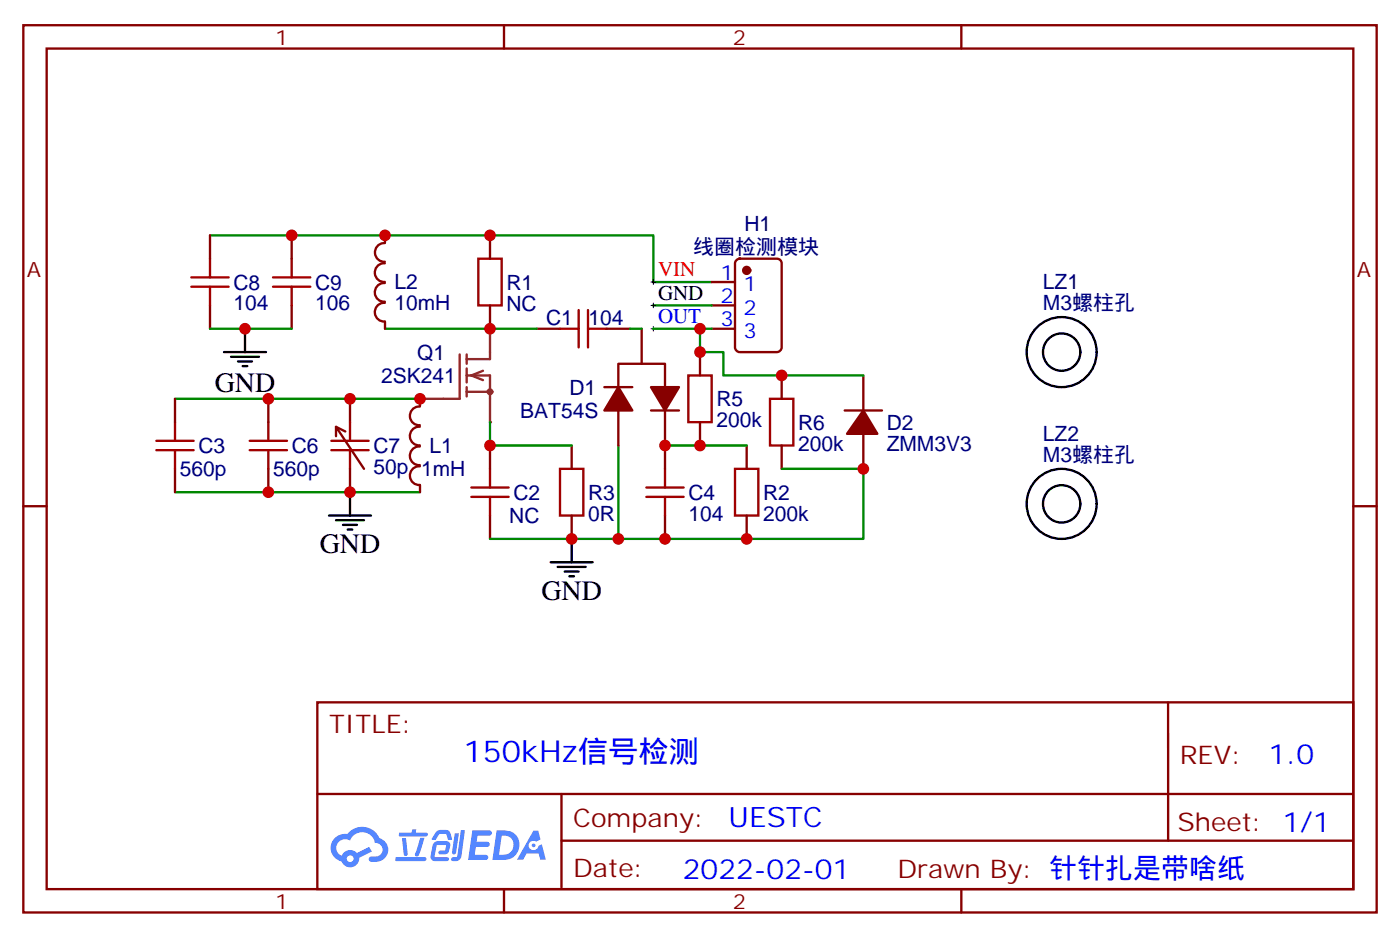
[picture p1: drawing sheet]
<svg xmlns="http://www.w3.org/2000/svg" width="212mm" height="142mm" viewBox="0 0 212 142" stroke-linecap="round" stroke-linejoin="round" font-family="sans-serif">
<g fill="none" stroke="#870000" stroke-width=".35">
<path d="M3.5 3.8h204.6v134.1h-204.6zM7.1 7.3h197.5v127h-197.5zM76.2 3.8v3.5M145.3 3.8v3.5M3.5 76.5h3.6M204.6 76.5h3.5M48 106.1h156.6v28.2h-156.6zM48 120h156.5M84.9 120v14.1M176.6 106.1v20.9M76.2 134.3v3.6M84.9 127h119.6"/>
<path d="M145.3 134.3v3.6"/>
</g>
<g fill="#5487ff">
<path d="M71.4 125.5h1.7a1.33 1.33 0 0 1 1.2 .2 .39 .39 0 0 1-.4 .6h-1.7l-.1 .9h1.6a.4 .4 0 0 1 .4 .4 .4 .4 0 0 1-.5 .4h-1.7l-.1 1.2h.8a1.24 1.24 0 0 1 1.2 .1 .39 .39 0 0 1-.4 .6h-2.6z"/>
<path d="M80.6 125.5h.8l.3 1.3-.6 .4a.74 .74 0 0 0-1.1 .3 .74 .74 0 0 0 .5 1 .74 .74 0 0 0 .9-.7l.5-.2 .6 2.3h-.8l-.3-.9h-1.8l-.5 .9h-.9z"/>
<path d="M68.8 125.9h.6l-.4 2.9a.31 .31 0 0 1-.4 .3 .31 .31 0 0 1-.3-.3z"/>
<path d="M69.7 125.4h.6l-.5 4a.97 .97 0 0 1-1.6 .5l.2-.3 .6-.1 .1-.2z"/>
<path d="M66 125.6l.5-.2h.8a.67 .67 0 0 1 .8 .5l.3 .9-.2 .1h-.5l-.3-.9h-.8a1.17 1.17 0 0 0-.7 .8l-.5 .1-.1-.1z"/>
<path d="M65.7 127.3l.5-.2h1.3a.6 .6 0 0 1 .5 .9 1.11 1.11 0 0 1-.8 1.1h-.6a.29 .29 0 0 1-.3-.3 .29 .29 0 0 1 .3-.3h.7l.2-.8h-1.5l-.3 1.8h1.9a.29 .29 0 0 1 .3 .3 .29 .29 0 0 1-.3 .3h-2l-.4-.3-.1-.5 .3-1.6z"/>
<path d="M59.8 129.5h4.4a.3 .3 0 0 1 .3 .3 .3 .3 0 0 1-.3 .3h-4.3l-.1-.1z"/>
<path d="M63.5 126.6h.7l-.9 2.6a.31 .31 0 0 1-.3 .2 .31 .31 0 0 1-.3-.3z"/>
<path d="M60.8 126.6h.6l.2 2.4-.2 .3h-.3l-.1-.2z"/>
<path d="M60.3 125.8h1.9l.1-.4 .1-.1h.5v.5h1.5a.29 .29 0 0 1 .3 .3 .29 .29 0 0 1-.3 .3h-4l-.1-.2z"/>
<path d="M75.1 125.5l-.7 4.4h1.5a2.27 2.27 0 0 0 2.5-1.6 2.27 2.27 0 0 0-1.3-2.7zM75.9 126.3a1.46 1.46 0 0 1 1.7 1.2 1.46 1.46 0 0 1-1.5 1.6l-.7 .1z"/>
<path d="M50.6 126.6a2.09 2.09 0 0 0 1 3.6 1.37 1.37 0 0 0 1.6 .8 1.37 1.37 0 0 0 1.1-1.4l1.9-.9-.4-.7-1.8 .9a1.4 1.4 0 0 0-2.3 .4 1.32 1.32 0 0 1-.7-1.9 1.32 1.32 0 0 1 1.9-.4 1.98 1.98 0 0 1 2.1-1.3 1.98 1.98 0 0 1 1.7 1.7 1.03 1.03 0 0 1 1.1 .9 1.03 1.03 0 0 1-.9 1.1h-.6a.41 .41 0 0 0-.5 .3 .41 .41 0 0 0 .3 .5 1.96 1.96 0 0 0 2.1-.6 1.96 1.96 0 0 0 .3-2.1l-.7-.7-.4-.2a2.84 2.84 0 0 0-4.9-.6h-.1a2.28 2.28 0 0 0-1.8 .6zM52.4 129.8a.55 .55 0 0 1 1.1 0 .55 .55 0 0 1-1.1 0z"/>
<circle cx="80.7" cy="127.7" r=".28"/>
</g>
<g fill="none" stroke="#a10000" stroke-width=".35">
<path d="M31.7 39.1v2.8M44.1 39.1v2.8M72.3 39.1h3.5v7h-3.5zM28.9 43.3h5.7M28.9 41.9h5.7M31.7 43.3v2.8M41.3 43.3h5.6M41.3 41.9h5.6M44.1 43.3v2.8M84.7 49.7h2.8M87.5 46.8v5.7M88.9 49.7h2.8"/>
<path d="M88.9 46.8v5.7M37.7 68h5.7M37.7 66.6h5.7M40.6 63.8v2.8M40.6 68v2.8M71.3 75.1h5.6M71.3 73.7h5.6M74.1 70.8v2.9M74.1 75.1v2.8M84.7 70.8h3.5v7.1h-3.5zM97.7 75.1h5.7M97.7 73.7h5.7"/>
<path d="M100.5 70.8v2.9M100.5 75.1v2.8M111.1 70.8h3.6v7.1h-3.6z"/>
</g>
<g fill="none" stroke="#870000" stroke-width=".35">
<path d="M31.7 35.6v3.5M44.1 35.6v3.5M58.2 39.8a1.41 1.41 0 0 0-1.5 1.4 1.41 1.41 0 0 0 1.5 1.4M58.2 36.7a1.41 1.41 0 0 0-1.5 1.4 1.41 1.41 0 0 0 1.5 1.4M58.2 35.6v1M74.1 35.6v3.5M111.4 39.3l.4-.2h5.7a.71 .71 0 0 1 .7 .7v12.7a.76 .76 0 0 1-.7 .7h-5.7a.76 .76 0 0 1-.7-.7v-12.7zM31.7 46.1v3.6M44.1 46.1v3.6M58.2 42.8a1.41 1.41 0 0 0-1.5 1.4 1.41 1.41 0 0 0 1.5 1.4M58.2 45.8a1.41 1.41 0 0 0-1.5 1.4 1.41 1.41 0 0 0 1.5 1.4M58.2 48.6v1.1"/>
<path d="M74.1 46.1v3.6M81.1 49.7h3.6M91.7 49.7h3.5M107.6 49.7h3.5M107.6 42.6h3.5M107.6 46.1h3.5M40.6 60.3v3.5M40.6 70.8v3.6M63.5 67.5a1.41 1.41 0 0 0-1.5 1.4 1.41 1.41 0 0 0 1.5 1.4M63.5 64.5a1.41 1.41 0 0 0-1.5 1.4 1.41 1.41 0 0 0 1.5 1.4M63.5 70.5a1.41 1.41 0 0 0-1.5 1.4 1.41 1.41 0 0 0 1.5 1.4M63.5 61.4a1.41 1.41 0 0 0-1.5 1.4 1.41 1.41 0 0 0 1.5 1.4"/>
<path d="M63.5 60.3v1M63.5 73.3v1.1M74.1 67.3v3.5M74.1 77.9v3.5M86.4 67.3v3.5M86.4 77.9v3.5M100.5 67.3v3.5M100.5 77.9v3.5M112.9 67.3v3.5M112.9 77.9v3.5"/>
</g>
<path d="M31.7 35.6h67.1v7h8.8M31.7 49.7h12.4M58.2 49.7h22.9M98.8 46.1h8.8M26.5 60.3h37M26.5 74.4h37M74.1 67.3h12.3M93.5 67.3v14.1h-19.4M130.5 70.8v10.6h-37" fill="none" stroke="#008700" stroke-width=".35"/>
<g fill="none" stroke="#000" stroke-width=".35">
<path d="M33.9 53.2h6.3M34.9 53.9h4.3M36 54.6h2.1M36.7 55.3h.7M37 49.7v3.5M49.7 77.9h6.4M50.8 78.6h4.2M51.9 79.3h2.1M52.9 74.4v3.5M52.6 80h.7M83.3 84.9h6.3M84.3 85.7h4.2"/>
<path d="M85.4 86.4h2.1M86.1 87.1h.7M86.4 81.4v3.5"/>
</g>
<circle cx="112.9" cy="40.9" r=".53" fill="#870000" stroke="#870000" stroke-width=".35"/>
<path d="M98.4 49.7h.7M98.4 42.6h.7M98.4 46.1h.7M98.8 42.3v.7M98.8 45.8v.7M98.8 49.3v.7" fill="none" stroke="#000" stroke-width=".15"/>
<g fill="none" stroke="#8c2424" stroke-width=".35">
<path d="M69.5 53.6v6.7h-2.5M70.6 53.6v1.4M70.6 55.7v2.1M70.6 58.5v1.4M70.6 56.7h3.5v7.1M70.6 59.2h3.5M73 56l-1.7 .7 1.7 .7M74.1 49.7v4.6h-3.5"/>
<circle cx="74.1" cy="59.2" r=".35"/>
</g>
<circle cx="74.1" cy="49.7" r=".18" fill="#8c2424"/>
<path d="M63.5 60.3h3.5" fill="none" stroke="#8c2424" stroke-width=".35"/>
<circle cx="74.1" cy="63.8" r=".18" fill="#8c2424"/>
<g fill="none" stroke="#870000" stroke-width=".35">
<path d="M91.4 58.5h4.2M93.5 58.5v-3.5h7v3.5M97 49.7v5.3M105.8 53.2v3.5M118.2 56.7v3.6M130.5 56.7v5.3M26.5 60.3v3.5M26.5 70.8v3.6M50.8 65.9v-1.4l4.2 6.3M50.8 64.5l1.4 .7M52.9 60.3v3.5M52.9 70.8v3.6"/>
<path d="M93.5 62v5.3M98.4 62h4.3M100.5 62v5.3M105.8 63.8v3.5M118.2 67.3v3.5M127.7 62h5.6M130.5 65.5v5.3"/>
</g>
<path d="M104.1 56.7h3.5v7.1h-3.5zM23.6 66.6h5.7M23.6 68h5.7M26.5 63.8v2.8M26.5 68v2.8M50.1 66.6h5.6M50.1 68h5.6M52.9 63.8v2.8M52.9 68v2.8M116.4 60.3h3.5v7h-3.5z" fill="none" stroke="#a10000" stroke-width=".35"/>
<g fill="none" stroke="#000" stroke-width=".35">
<circle cx="160.5" cy="53.2" r="2.82"/>
<circle cx="160.5" cy="53.2" r="5.3"/>
<circle cx="160.5" cy="76.1" r="2.82"/>
<circle cx="160.5" cy="76.1" r="5.3"/>
</g>
<path d="M95.2 49.7h1.8M98.8 49.7h8.8M105.8 49.7v3.5h3.6v3.5h21.1M74.1 63.8v3.5M100.5 67.3h12.4M118.2 70.8h12.3" fill="none" stroke="#008700" stroke-width=".35"/>
<g fill="#870000" stroke="#870000" stroke-width=".35">
<path d="M98.4 58.5h4.3l-2.2 3.5z"/>
<path d="M93.5 58.5l2.1 3.5h-4.2z"/>
<path d="M130.5 62l2.1 3.5h-4.5z"/>
</g>
<g fill="#c00">
<circle cx="74.1" cy="49.7" r=".88"/>
<circle cx="52.9" cy="74.4" r=".88"/>
<circle cx="86.4" cy="81.4" r=".88"/>
<circle cx="93.5" cy="81.4" r=".88"/>
<circle cx="74.1" cy="35.6" r=".88"/>
<circle cx="44.1" cy="35.6" r=".88"/>
<circle cx="37" cy="49.7" r=".88"/>
<circle cx="58.2" cy="35.6" r=".88"/>
<circle cx="63.5" cy="60.3" r=".88"/>
<circle cx="74.1" cy="67.3" r=".88"/>
<circle cx="52.9" cy="60.3" r=".88"/>
<circle cx="100.5" cy="81.4" r=".88"/>
<circle cx="40.6" cy="60.3" r=".88"/>
<circle cx="40.6" cy="74.4" r=".88"/>
<circle cx="100.5" cy="67.3" r=".88"/>
<circle cx="105.8" cy="67.3" r=".88"/>
<circle cx="105.8" cy="49.7" r=".88"/>
<circle cx="105.8" cy="53.2" r=".88"/>
<circle cx="118.2" cy="56.7" r=".88"/>
<circle cx="130.5" cy="70.8" r=".88"/>
<circle cx="112.9" cy="81.4" r=".88"/>
</g>
<text font-size="4.6" fill="#00f" x="70.1" y="115.1">150kHz信号检测</text>
<g font-size="4.2">
<text x="32.5" y="59.3">GND</text>
<text x="48.3" y="83.5">GND</text>
<text x="81.8" y="90.6">GND</text>
</g>
<g font-size="4.2" fill="#00f">
<text x="191.8" y="115.4">1.0</text>
<text x="110.2" y="124.9">UESTC</text>
<text x="103.2" y="132.7">2022-02-01</text>
</g>
<g font-size="3.9" fill="#800">
<text x="49.7" y="110.7">TITLE:</text>
<text x="178.4" y="115.4">REV:</text>
<text x="86.6" y="124.9">Company:</text>
<text x="178" y="125.5">Sheet: 1/1</text>
<text x="86.6" y="132.6">Date:</text>
<text x="135.7" y="132.7">Drawn By: 针针扎是带啥纸</text>
</g>
<g font-size="3.2" fill="#800">
<text x="41.6" y="6.8">1</text>
<text x="110.8" y="6.8">2</text>
<text x="4.1" y="41.9">A</text>
<text x="205.1" y="41.9">A</text>
<text x="41.6" y="137.3">1</text>
<text x="110.8" y="137.3">2</text>
</g>
<g font-size="3.2" fill="#000080">
<text x="112.6" y="34.9">H1</text>
<text x="104.8" y="38.4">线圈检测模块</text>
<text x="35.3" y="46.9">104</text>
<text x="35.3" y="43.8">C8</text>
<text x="47.6" y="46.9">106</text>
<text x="47.6" y="43.8">C9</text>
<text x="59.6" y="46.9">10mH</text>
<text x="59.6" y="43.7">L2</text>
<text x="76.6" y="46.9">NC</text>
<text x="76.6" y="43.7">R1</text>
<text x="157.7" y="46.8">M3螺柱孔</text>
<text x="157.7" y="43.7">LZ1</text>
<text x="82.6" y="49.1">C1</text>
<text x="89" y="49.1">104</text>
<text x="57.6" y="57.9">2SK241</text>
<text x="63.1" y="54.3">Q1</text>
<text x="86.1" y="59.6">D1</text>
<text x="78.7" y="63.1">BAT54S</text>
<text x="108.3" y="64.6">200k</text>
<text x="108.3" y="61.4">R5</text>
<text x="120.6" y="64.9">R6</text>
<text x="134.1" y="64.9">D2</text>
<text x="27.2" y="72">560p</text>
<text x="30" y="68.5">C3</text>
<text x="41.3" y="72">560p</text>
<text x="44.1" y="68.5">C6</text>
<text x="56.4" y="71.6">50p 1mH</text>
<text x="56.4" y="68.4">C7</text>
<text x="64.9" y="68.5">L1</text>
<text x="120.6" y="68.1">200k</text>
<text x="134.1" y="68.1">ZMM3V3</text>
<text x="157.7" y="69.8">M3螺柱孔</text>
<text x="157.7" y="66.6">LZ2</text>
<text x="77.6" y="75.5">C2</text>
<text x="88.9" y="75.5">R3</text>
<text x="104.1" y="75.5">C4</text>
<text x="115.4" y="75.5">R2</text>
<text x="77" y="79">NC</text>
<text x="88.9" y="78.7">0R</text>
<text x="104.1" y="78.7">104</text>
<text x="115.4" y="78.7">200k</text>
</g>
<text font-size="3.2" fill="#f00" x="99.5" y="41.7">VIN</text>
<text font-size="3.2" x="99.5" y="45.3">GND</text>
<g font-size="3.2" fill="#00f">
<text x="108.9" y="42.3">1</text>
<text x="108.9" y="45.8">2</text>
<text x="112.4" y="44">1</text>
<text x="112.4" y="47.6">2</text>
<text x="99.5" y="48.8">OUT</text>
<text x="108.9" y="49.3">3</text>
<text x="112.4" y="51.1">3</text>
</g>
</svg>
